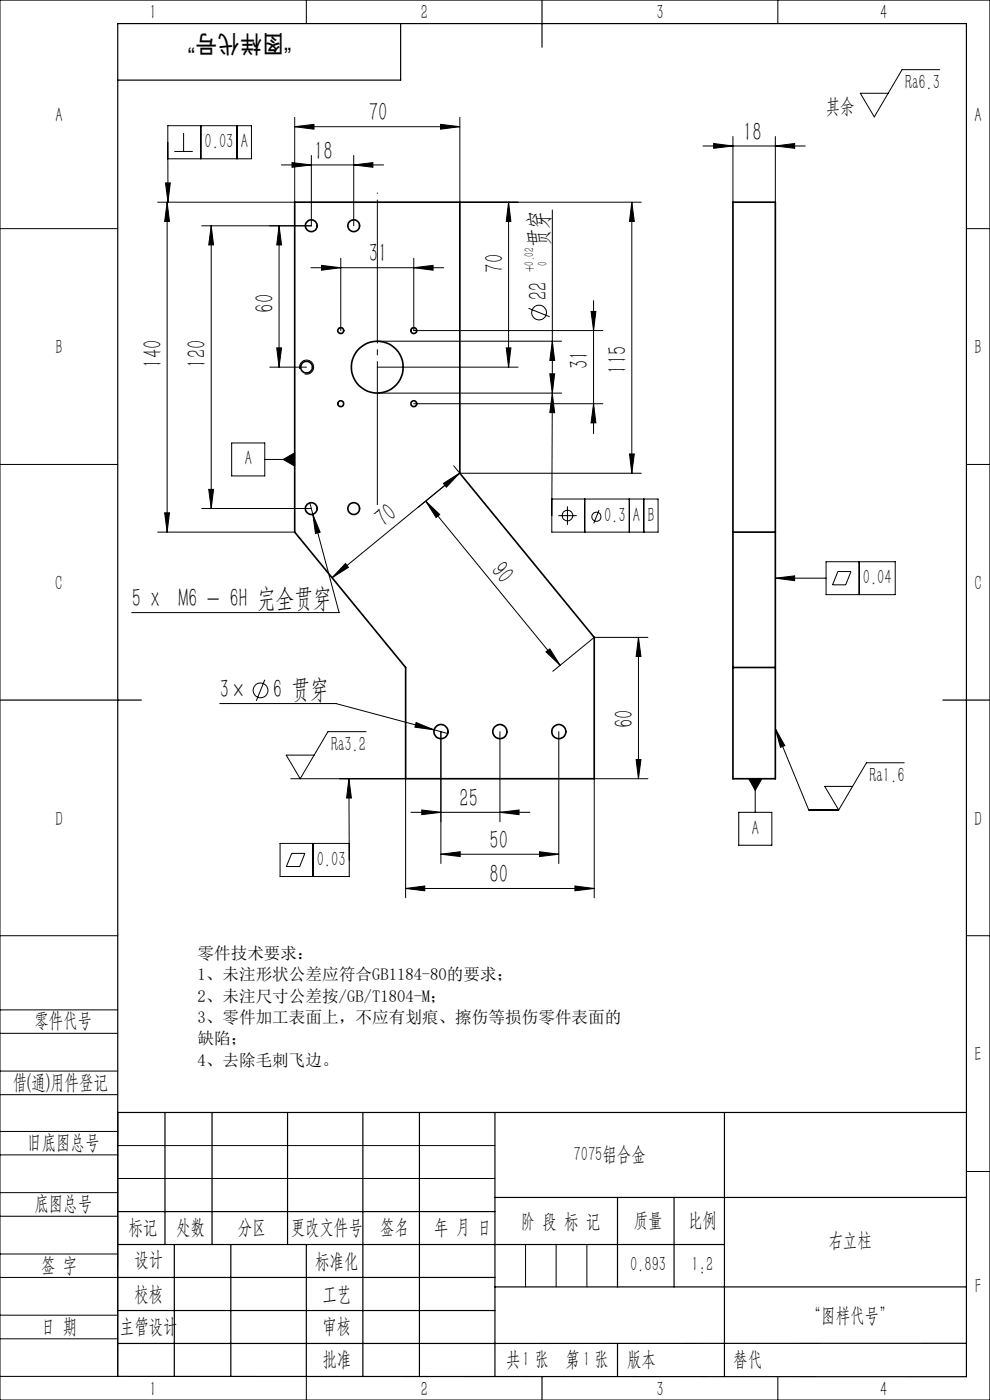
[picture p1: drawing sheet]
<svg xmlns="http://www.w3.org/2000/svg" width="210mm" height="297mm" viewBox="0 0 210 297" stroke-linecap="round" stroke-linejoin="round" font-family="sans-serif">
<g fill="none" stroke="#000" stroke-width=".35">
<path d="M62.5 42.9h35v57.5l28.5 34.8v30h-40v-23.6l-23.5-28.7zM155.5 42.9h9v122.3h-9zM155.5 112.9h9M155.5 141.6h9"/>
<circle cx="66" cy="47.9" r="1.24"/>
<circle cx="75" cy="47.9" r="1.24"/>
<circle cx="65" cy="77.9" r="1.25"/>
<circle cx="72.3" cy="70.1" r=".63"/>
<circle cx="80" cy="77.9" r="5.5"/>
<circle cx="87.8" cy="70.1" r=".62"/>
<circle cx="72.3" cy="85.6" r=".63"/>
<circle cx="87.8" cy="85.6" r=".62"/>
<circle cx="66" cy="107.9" r="1.24"/>
<circle cx="75" cy="107.9" r="1.24"/>
<circle cx="93.5" cy="155.2" r="1.51"/>
<circle cx="106" cy="155.2" r="1.5"/>
<circle cx="118.5" cy="155.2" r="1.51"/>
</g>
<g fill="none" stroke="#000" stroke-width=".21">
<path d="M0 0h210v297h-210zM65 0v5M165 0v5M199.3 14.8h-8l-5.8 10-3-5h5.9M35.1 38.8h1l-.5 4.1zM35.6 26.7h17.7v7h-17.7zM35.6 30.2v12.7M37 32.1h3.9M38.9 28.2v3.9M42.6 26.7v7M50.3 26.7v7M59.7 35h21.7"/>
<path d="M61.9 34.5l4.1 .5-4.1 .5zM62.5 26.9l4.1-.5v1zM62.5 24.9v18h-29.1M62.5 26.9h35M66 33v14.9h-23.2M75 35l4.1-.5v1zM75 33v14.9M93.5 26.4l4 .5-4 .5zM97.5 24.9v18h38.5M149.1 31h21.7M151.4 30.4l4.1 .6-4.1 .5zM155.5 29v13.9"/>
<path d="M164.5 31l4.1-.6v1.1zM164.5 29v13.9M0 48.5h25M35.5 42.9l.4 4.1h-1zM35.5 42.9v70M44.8 47.9v60M44.8 47.9l.5 4.1h-1zM59.2 47.9v30M59.2 47.9l.5 4.1h-1zM65.9 56.8h28.2M68.2 56.3l4.1 .5-4.1 .5zM72.3 54.8v15.3"/>
<path d="M87.8 56.8l4.1-.5v1zM87.8 54.8v15.3h40.1M107.9 42.9l.5 4.1h-1zM107.9 42.9v35M117.2 44.6v38.8M134 42.9l.5 4.1h-1zM134 42.9v57.5M205 48.5h5M57.2 77.9h7.8M58.7 73.8h1l-.5 4.1zM63.6 78.3a1.51 1.51 0 0 1 1.3-1.9 1.51 1.51 0 0 1 1.6 1.6 1.51 1.51 0 0 1-1.9 1.3M80 77.9h29.9"/>
<path d="M80 72.4h39.1M107.4 73.8h1l-.5 4.1zM112.1 65.4l4.5 1.8M116.6 79.3h1.1l-.5 4.1zM117.2 72.4l.5 4.1h-1.1zM125.4 66.1h1l-.5 4zM125.9 63.8v28.2M0 98.5h25M49.1 94h7.1v7h-7.1zM56.2 97.5h6.3M60.1 97.5l2.4-1.4v2.8zM80 83.4h39.1"/>
<path d="M87.8 85.7h40.1M96.2 98.8l1.3 1.6M117.2 83.5l-.1 25.9M117.2 83.5l.5 4.1-1.1-.1zM125.9 85.7l.5 4h-1zM133.5 96.3h1l-.5 4.1zM205 98.5h5M33.4 112.9h29.1M34.9 108.8h1l-.4 4.1zM42.8 107.9h23.2M44.3 103.8h1l-.5 4.1zM65.7 106.7l.7 2.4"/>
<path d="M66.4 109.1l1.5 3.8-1 .3zM66.4 109.1l5.5 20.9h-44M73.3 119.6l.6 .8-3.5 2.2zM90.3 106.3l3 2.8-.8 .7zM90.3 106.3l28.5 34.8M94.1 102.5l3.4-2.1-2.8 3zM97.5 100.4l-27.1 22.2M97.5 100.4l-8.7 7.2M97.5 100.4h38.5M117.1 105.9h22.5v7h-22.5zM118.4 109.4h3.9M120.4 107.4v3.9"/>
<path d="M124 105.9v7M127.1 108.2l-1.2 2.8M133.5 105.9v7M136.6 105.9v7M175.2 119.2h14.7v6.9h-14.7zM182.2 119.2v6.9M115.8 138.3l.8-.6 2.2 3.4zM135.4 135.2l.6 4.1h-1.1zM135.4 135.2v30M137.4 135.2h-11.4l-8.7 7.2M164.5 122.7h10.7M164.5 122.7l4.1-.5v1z"/>
<path d="M177.7 121.2h2.8l-1.1 2.9h-2.8zM46.6 149.3h24.7l20.8 5.5M56.2 144.2l-1.8 4.5M77.6 155.2h-8l-5.9 10-3-5h5.9M88.3 153.3l3.8 1.5-4.1-.5zM92.1 154.8l2.9 .8M93.5 155.2v28M106 155.2v19.1M118.5 155.2v28M164.5 154.6l7.1 17.2h6.3M164.5 154.6l2 3.6-.9 .3zM59.4 178.9h14.7v7h-14.7z"/>
<path d="M61.7 165.2h24.3v25.3M66.4 178.9v7M74 165.2l.1 17.3M74 165.2l.5 4.1h-1zM87.2 172.3h25.2M89.5 171.8l4 .5-4 .5zM106 172.3l4.1-.5v1zM134.9 161.1h1.1l-.6 4.1zM137.4 165.2h-11.4v25.3M156.7 172.3h7v7h-7zM158.8 165.2h2.8l-1.4 2.5zM160.2 165.2v7.1"/>
<path d="M180.8 166.8h-5.9l3 5M191.8 161.8h-8l-5.9 10M0 198.5h25M61.9 181h2.8l-1.1 2.8h-2.9zM86 188.5l4.1-.5v1zM86 188.5h40M93.5 181.2l4.1-.5v1zM93.5 181.2h25M114.4 180.7l4.1 .5-4.1 .5zM122 188l4 .5-4 .5zM205 198.5h5M0 214.2h25"/>
<path d="M0 219.2h25M0 232.2h25M0 227.2h25M25 236v56h-25M0 245h25M0 240h25M0 258h25M0 253h25M25 243h80M25 250h80M205 248.5h5M0 271h25"/>
<path d="M0 266h25M0 279h25M111.5 264v9M118 264v9M124.5 264v9M0 284h25M65 292.1v4.9M153.7 292h.1M165 292v5"/>
<circle cx="114.4" cy="66.3" r="1.57"/>
<circle cx="120.4" cy="109.4" r="1.12"/>
<circle cx="126.5" cy="109.6" r=".98"/>
<circle cx="55.3" cy="146.5" r="1.57"/>
</g>
<path d="M80 108.6v-67.7" fill="none" stroke="#000" stroke-width=".21" stroke-dasharray="30.5 1.3 1.3 1.3" stroke-dashoffset="-1.5" stroke-linecap="butt"/>
<g fill="none" stroke="#000" stroke-width=".25">
<path d="M85 5v12h-60M115 0v10M0 148.5h30M200 148.5h10M25 236h180M35 236v28M45 236v28M61 236v28M77 236v56M89 236v56M105 236v56M153.7 236v56"/>
<path d="M25 257h80M105 254h100M131 254v19M143 254v19M25 264h128.7M25 271h80M25 278h80M37 264v28M49 264v28M65 264.1v28M105 273h100M25 292l180 .1v-287.1h-180v287"/>
<path d="M115 292v5M131 285v7M205 285h-180"/>
</g>
<g fill="#000">
<path d="M61.9 34.5l4.1 .5-4.1 .5zM75 35l4.1-.5v1z"/>
<path d="M164.5 31l4.1-.6v1.1zM151.4 30.4l4.1 .6-4.1 .5z"/>
<path d="M35.1 38.8h1l-.5 4.1zM117.2 83.5l.5 4.1-1.1-.1zM74 165.2l.5 4.1h-1zM60.1 97.5l2.4 1.4v-2.8z"/>
<path d="M44.8 47.9l.5 4.1h-1zM44.3 103.8h1l-.5 4.1zM125.4 66.1h1l-.5 4zM125.9 85.7l.5 4h-1zM117.2 72.4l.5 4.1h-1.1zM116.6 79.3h1.1l-.5 4.1z"/>
<path d="M68.2 56.3l4.1 .5-4.1 .5zM87.8 56.8l4.1-.5v1zM62.5 26.9l4.1-.5v1zM93.5 26.4l4 .5-4 .5zM86 188.5l4.1-.5v1zM122 188l4 .5-4 .5zM89.5 171.8l4 .5-4 .5zM106 172.3l4.1-.5v1zM88.3 153.3l-.3 1 4.1 .5zM66.4 109.1l.5 4.1 1-.3z"/>
<path d="M34.9 108.8h1l-.4 4.1zM35.5 42.9l.4 4.1h-1zM58.7 73.8h1l-.5 4.1zM59.2 47.9l.5 4.1h-1zM133.5 96.3h1l-.5 4.1zM134 42.9l.5 4.1h-1zM134.9 161.1h1.1l-.6 4.1zM135.4 135.2l.6 4.1h-1.1zM107.4 73.8h1l-.5 4.1zM107.9 42.9l.5 4.1h-1z"/>
<path d="M73.3 119.6l.6 .8-3.5 2.2zM94.1 102.5l3.4-2.1-2.8 3z"/>
<path d="M164.5 122.7l4.1-.5v1zM158.8 165.2l1.4 2.5 1.4-2.5zM164.5 154.6l2 3.6-.9 .3z"/>
<path d="M115.8 138.3l.8-.6 2.2 3.4zM90.3 106.3l3 2.8-.8 .7z"/>
<path d="M93.5 181.2l4.1-.5v1zM114.4 180.7l4.1 .5-4.1 .5z"/>
</g>
<g font-size="5.6">
<text x="78.2" y="25.7">70</text>
<text x="157.6" y="29.8">18</text>
<text x="66.6" y="33.9">18</text>
<text x="116" y="52.4" transform="rotate(-90 116 52.4)">贯穿</text>
<text x="78.2" y="55.7">31</text>
<text x="106.8" y="57.8" transform="rotate(-90 106.8 57.8)">70</text>
<text x="116" y="63.7" transform="rotate(-90 116 63.7)">22</text>
<text x="58.1" y="66.4" transform="rotate(-90 58.1 66.4)">60</text>
<text x="34.3" y="78" transform="rotate(-90 34.3 78)">140</text>
<text x="43.7" y="78" transform="rotate(-90 43.7 78)">120</text>
<text x="124.8" y="78.3" transform="rotate(-90 124.8 78.3)">31</text>
<text x="132.9" y="79.2" transform="rotate(-90 132.9 79.2)">115</text>
<text x="81.5" y="112" transform="rotate(-39 81.5 112)">70</text>
<text x="103.9" y="121.1" transform="rotate(51 103.9 121.1)">90</text>
<text x="28" y="128.8">5 x M6 - 6H 完全贯穿</text>
<text x="46.6" y="148.1">3×</text>
<text x="57.9" y="148.1">6 贯穿</text>
<text x="134.3" y="154.4" transform="rotate(-90 134.3 154.4)">60</text>
<text x="97.5" y="171.2">25</text>
<text x="103.8" y="180.1">50</text>
<text x="103.8" y="187.3">80</text>
</g>
<text font-size="5.2" x="61.8" y="7.3" transform="rotate(-180 61.8 7.3)">“图样代号”</text>
<g font-size="4.4">
<text x="31.7" y="4.1">1</text>
<text x="89.2" y="4.1">2</text>
<text x="139.2" y="4.1">3</text>
<text x="186.7" y="4.1">4</text>
<text x="175.2" y="23.9">其余</text>
<text x="192" y="18.9">Ra6.3</text>
<text x="11.7" y="25.9">A</text>
<text x="206.7" y="25.9">A</text>
<text x="43.4" y="31.5">0.03</text>
<text x="51.1" y="31.5">A</text>
<text x="11.7" y="75.1">B</text>
<text x="206.7" y="75.1">B</text>
<text x="51.9" y="98.7">A</text>
<text x="128.1" y="110.7">0.3</text>
<text x="134.3" y="110.7">A</text>
<text x="137.3" y="110.7">B</text>
<text x="11.7" y="125.1">C</text>
<text x="183" y="123.9">0.04</text>
<text x="206.7" y="125.1">C</text>
<text x="70.2" y="159.3">Ra3.2</text>
<text x="184.5" y="165.9">Ra1.6</text>
<text x="11.7" y="175.1">D</text>
<text x="159.5" y="177.1">A</text>
<text x="206.7" y="175.1">D</text>
<text x="67.2" y="183.7">0.03</text>
<text x="7.3" y="217.9">零件代号</text>
<text x="206.7" y="225.1">E</text>
<text x="2.7" y="231">借(通)用件登记</text>
<text x="5.8" y="243.7">旧底图总号</text>
<text x="121.7" y="246.2">7075铝合金</text>
<text x="7.3" y="256.8">底图总号</text>
<text x="27.2" y="261.9">标记</text>
<text x="37.4" y="261.9">处数</text>
<text x="50.5" y="261.9">分区</text>
<text x="61.7" y="261.9">更改文件号</text>
<text x="80.6" y="261.9">签名</text>
<text x="92.1" y="261.9">年 月 日</text>
<text x="110.5" y="260.4">阶 段 标 记</text>
<text x="134.4" y="260.4">质量</text>
<text x="145.9" y="260.4">比例</text>
<text x="8.7" y="269.8">签 字</text>
<text x="28.5" y="268.7">设计</text>
<text x="66.9" y="269">标准化</text>
<text x="133.6" y="269.7">0.893</text>
<text x="146.7" y="269.7">1:2</text>
<text x="175.8" y="264.6">右立柱</text>
<text x="28.5" y="275.9">校核</text>
<text x="68.4" y="275.9">工艺</text>
<text x="206.8" y="274.4">F</text>
<text x="171.2" y="280.6">“图样代号”</text>
<text x="8.7" y="282.9">日 期</text>
<text x="25.4" y="282.9">主管设计</text>
<text x="68.4" y="282.8">审核</text>
<text x="68.4" y="289.9">批准</text>
<text x="107.4" y="289.9">共 张</text>
<text x="110.8" y="289.9">1</text>
<text x="120" y="289.9">第 张</text>
<text x="123.7" y="289.9">1</text>
<text x="133" y="289.9">版本</text>
<text x="155.6" y="289.9">替代</text>
<text x="31.7" y="296.1">1</text>
<text x="89.2" y="296.1">2</text>
<text x="139.2" y="296.1">3</text>
<text x="186.7" y="296.1">4</text>
</g>
<g font-size="3.5">
<text x="41.9" y="203.4">零件技术要求：</text>
<text x="41.9" y="207.9">1、未注形状公差应符合GB1184-80的要求；</text>
<text x="41.9" y="212.5">2、未注尺寸公差按/GB/T1804-M；</text>
<text x="41.9" y="217">3、零件加工表面上，不应有划痕、擦伤等损伤零件表面的</text>
<text x="41.9" y="221.5">缺陷；</text>
<text x="41.9" y="226.1">4、去除毛刺飞边。</text>
</g>
<g font-size="2.8">
<text x="113.2" y="57.8" transform="rotate(-90 113.2 57.8)">+0.02</text>
<text x="116" y="56.4" transform="rotate(-90 116 56.4)">0</text>
</g>
</svg>
